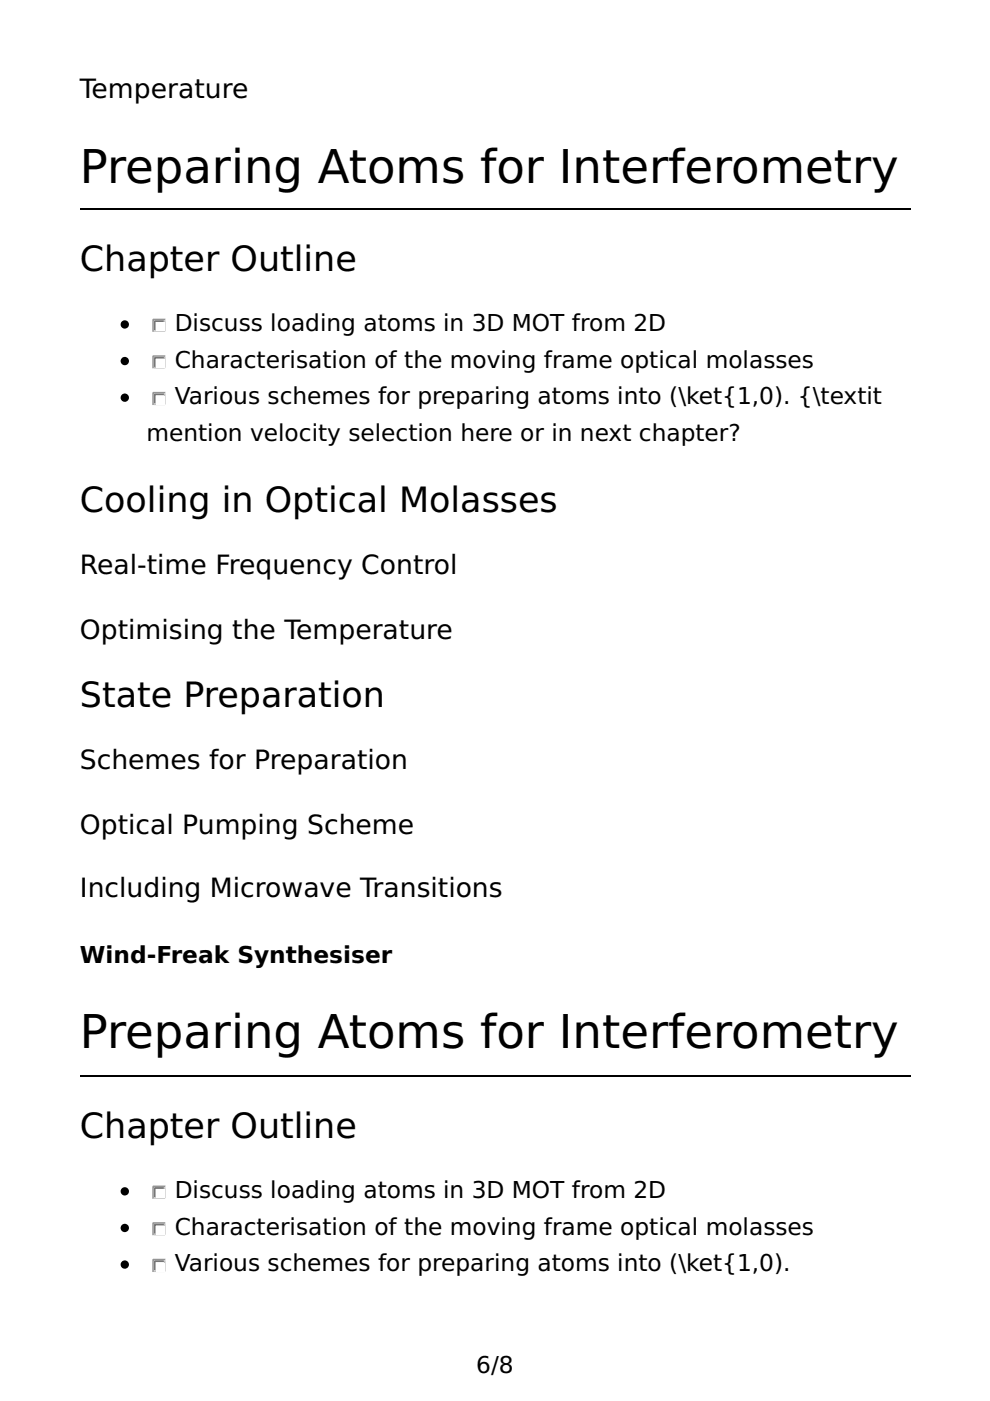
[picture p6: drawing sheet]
<svg xmlns="http://www.w3.org/2000/svg" width="210mm" height="297mm" viewBox="0 0 210 297" stroke-linecap="round" stroke-linejoin="round" font-family="sans-serif">
<path d="M16.9 44.3h176.1M16.9 228.1h176.1" fill="none" stroke="#000" stroke-width=".35"/>
<circle cx="26.5" cy="68.8" r=".71" fill="#000" stroke="#000" stroke-width=".35"/>
<path d="M34.9 67.7h-2.4v2.5" fill="none" stroke="#9f9d9a" stroke-width=".35"/>
<path d="M35.3 67.7v2.9h-2.8" fill="none" stroke="#fff" stroke-width=".35"/>
<path d="M34.6 68.1h-1.8v1.7" fill="none" stroke="#767472" stroke-width=".35"/>
<path d="M34.9 68.1v2.1h-2.1" fill="none" stroke="#cac7c3" stroke-width=".35"/>
<path d="M33.2 68.4h1.7v1.8h-1.7z" fill="#fff"/>
<circle cx="26.5" cy="76.6" r=".71" fill="#000" stroke="#000" stroke-width=".35"/>
<path d="M34.9 75.5h-2.4v2.5" fill="none" stroke="#9f9d9a" stroke-width=".35"/>
<path d="M35.3 75.5v2.8h-2.8" fill="none" stroke="#fff" stroke-width=".35"/>
<path d="M34.6 75.8h-1.8v1.8" fill="none" stroke="#767472" stroke-width=".35"/>
<path d="M34.9 75.8v2.2h-2.1" fill="none" stroke="#cac7c3" stroke-width=".35"/>
<path d="M33.2 76.2h1.7v1.8h-1.7z" fill="#fff"/>
<circle cx="26.5" cy="84.3" r=".71" fill="#000" stroke="#000" stroke-width=".35"/>
<path d="M34.9 83.3h-2.4v2.4" fill="none" stroke="#9f9d9a" stroke-width=".35"/>
<path d="M35.3 83.3v2.8h-2.8" fill="none" stroke="#fff" stroke-width=".35"/>
<path d="M34.6 83.6h-1.8v1.8" fill="none" stroke="#767472" stroke-width=".35"/>
<path d="M34.9 83.6v2.1h-2.1" fill="none" stroke="#cac7c3" stroke-width=".35"/>
<path d="M33.2 84h1.7v1.7h-1.7z" fill="#fff"/>
<circle cx="26.5" cy="252.6" r=".71" fill="#000" stroke="#000" stroke-width=".35"/>
<path d="M34.9 251.5h-2.4v2.5" fill="none" stroke="#9f9d9a" stroke-width=".35"/>
<path d="M35.3 251.5v2.9h-2.8" fill="none" stroke="#fff" stroke-width=".35"/>
<path d="M34.6 251.9h-1.8v1.7" fill="none" stroke="#767472" stroke-width=".35"/>
<path d="M34.9 251.9v2.1h-2.1" fill="none" stroke="#cac7c3" stroke-width=".35"/>
<path d="M33.2 252.2h1.7v1.8h-1.7z" fill="#fff"/>
<circle cx="26.5" cy="260.4" r=".71" fill="#000" stroke="#000" stroke-width=".35"/>
<path d="M34.9 259.3h-2.4v2.5" fill="none" stroke="#9f9d9a" stroke-width=".35"/>
<path d="M35.3 259.3v2.8h-2.8" fill="none" stroke="#fff" stroke-width=".35"/>
<path d="M34.6 259.6h-1.8v1.8" fill="none" stroke="#767472" stroke-width=".35"/>
<path d="M34.9 259.6v2.2h-2.1" fill="none" stroke="#cac7c3" stroke-width=".35"/>
<path d="M33.2 260h1.7v1.8h-1.7z" fill="#fff"/>
<circle cx="26.5" cy="268.1" r=".71" fill="#000" stroke="#000" stroke-width=".35"/>
<path d="M34.9 267.1h-2.4v2.4" fill="none" stroke="#9f9d9a" stroke-width=".35"/>
<path d="M35.3 267.1v2.8h-2.8" fill="none" stroke="#fff" stroke-width=".35"/>
<path d="M34.6 267.4h-1.8v1.8" fill="none" stroke="#767472" stroke-width=".35"/>
<path d="M34.9 267.4v2.1h-2.1" fill="none" stroke="#cac7c3" stroke-width=".35"/>
<path d="M33.2 267.8h1.7v1.7h-1.7z" fill="#fff"/>
<g font-size="9.9">
<text x="16.9" y="38.8">Preparing Atoms for Interferometry</text>
<text x="16.9" y="222.2">Preparing Atoms for Interferometry</text>
</g>
<g font-size="7.4">
<text x="16.9" y="57.5">Chapter Outline</text>
<text x="16.9" y="108.7">Cooling in Optical Molasses</text>
<text x="16.9" y="149.9">State Preparation</text>
<text x="16.9" y="241.3">Chapter Outline</text>
</g>
<g font-size="5.6">
<text x="16.9" y="20.8">Temperature</text>
<text x="16.9" y="121.7">Real-time Frequency Control</text>
<text x="16.9" y="135.5">Optimising the Temperature</text>
<text x="16.9" y="163">Schemes for Preparation</text>
<text x="16.9" y="176.7">Optical Pumping Scheme</text>
<text x="16.9" y="190.1">Including Microwave Transitions</text>
</g>
<g font-size="4.9">
<text x="37" y="70.2">Discuss loading atoms in 3D MOT from 2D</text>
<text x="37" y="78">Characterisation of the moving frame optical molasses</text>
<text x="37" y="85.7">Various schemes for preparing atoms into (\ket{1,0). {\textit</text>
<text x="31" y="93.5">mention velocity selection here or in next chapter?</text>
<text x="16.9" y="204.3">Wind-Freak Synthesiser</text>
<text x="37" y="254">Discuss loading atoms in 3D MOT from 2D</text>
<text x="37" y="261.8">Characterisation of the moving frame optical molasses</text>
<text x="37" y="269.5">Various schemes for preparing atoms into (\ket{1,0).</text>
<text x="101" y="291">6/8</text>
</g>
</svg>
